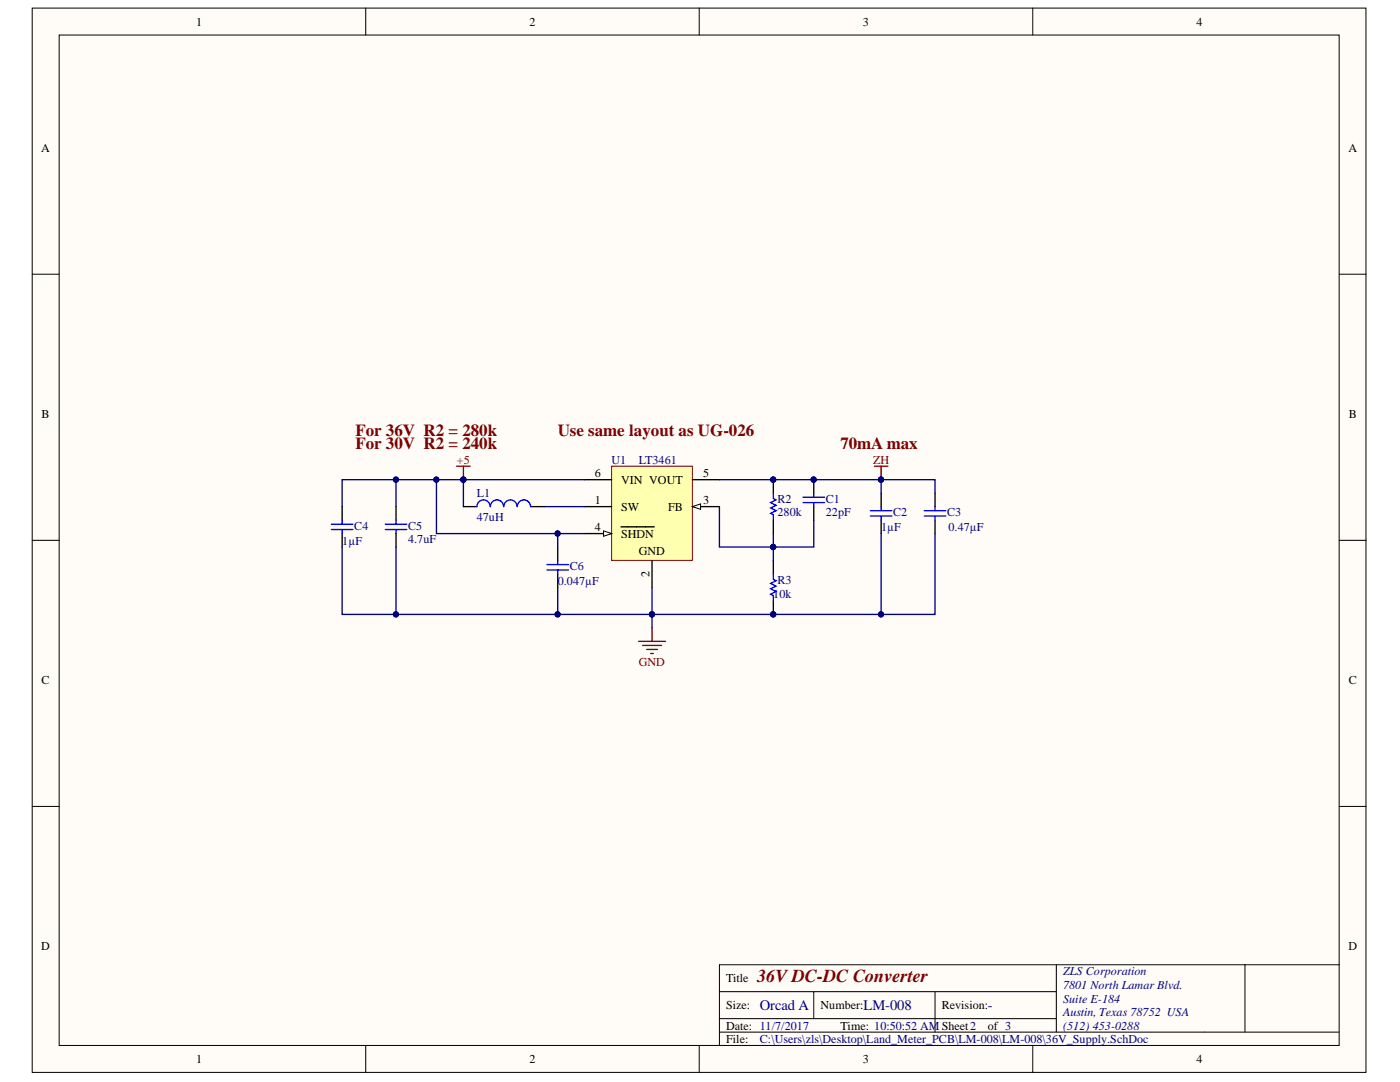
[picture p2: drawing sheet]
<svg xmlns="http://www.w3.org/2000/svg" width="279mm" height="216mm" viewBox="0 0 279 216" stroke-linecap="round" stroke-linejoin="round" font-family="sans-serif">
<g fill="#fffcf8" stroke="#000" stroke-width=".2">
<path d="M6.4 1.6h266.2v212.4h-266.2z"/>
<path d="M11.8 7h255.5v201.6h-255.5z"/>
</g>
<g fill="none" stroke="#000" stroke-width=".2">
<path d="M73 1.6v5.4M139.5 1.6v5.4M206.1 1.6v5.4M6.4 54.7h5.4M267.3 54.7h5.4M6.4 107.8h5.4M267.3 107.8h5.4M6.4 160.9h5.4M267.3 160.9h5.4M143.6 197.9h67.2M162.4 197.9v5.4M186.6 197.9v8"/>
<path d="M210.8 192.5v13.4M248.5 192.5h-104.9v16.1M267.3 192.5h-18.8v13.4M73 208.6v5.4M139.5 208.6v5.4M143.6 205.9h123.7M143.6 203.3h67.2M206.1 208.6v5.4"/>
</g>
<path d="M122.1 93h16.1v18.8h-16.1z" fill="#ffffb0" stroke="#800000" stroke-width=".2"/>
<path d="M116.7 101.1h5.4M130.1 111.8v5.4M138.2 101.1h5.4" fill="none" stroke="#000" stroke-width=".27"/>
<path d="M138.2 101.1l1.6-.5v1z" fill="#fffcf8"/>
<path d="M138.2 101.1l1.6-.5v1z" fill="none" stroke="#000" stroke-width=".2"/>
<path d="M116.7 106.5h5.4" fill="none" stroke="#000" stroke-width=".27"/>
<path d="M120.5 105.9l1.6 .6-1.6 .5z" fill="#fffcf8"/>
<path d="M120.5 105.9l1.6 .6-1.6 .5z" fill="none" stroke="#000" stroke-width=".2"/>
<g fill="none" stroke="#000" stroke-width=".27">
<path d="M116.7 95.7h5.4M138.2 95.7h5.4M154.3 95.7v2.7M162.4 95.7v2.7M175.8 98.4v2.7M186.6 98.4v2.7M68.3 101.1v2.7M68.3 106.5v2.7M79 101.1v2.7M79 106.5v2.7M92.5 101.1h2.7M105.9 101.1h2.7"/>
<path d="M111.3 109.2v2.6M111.3 114.5v2.7M123.9 105.1h6.7M154.3 103.8v2.7M154.3 111.8v2.7M154.3 119.9v2.7M162.4 101.1v2.7M175.8 103.8v2.7M186.6 103.8v2.7"/>
</g>
<path d="M91.1 93h2.7M92.5 93v2.7M174.5 93h2.7M175.8 93v2.7M127.4 128h5.4M128.3 128.8h3.7M129.1 129.6h2.1M129.9 130.4h.5M130.1 125.3v2.7" fill="none" stroke="#800000" stroke-width=".27"/>
<g fill="#000080" stroke="#000080" stroke-width=".2">
<circle cx="92.5" cy="95.7" r=".52"/>
<circle cx="175.8" cy="95.7" r=".52"/>
<circle cx="154.3" cy="95.7" r=".52"/>
<circle cx="154.3" cy="122.6" r=".52"/>
<circle cx="79" cy="95.7" r=".52"/>
<circle cx="130.1" cy="122.6" r=".52"/>
<circle cx="111.3" cy="106.5" r=".52"/>
<circle cx="79" cy="122.6" r=".52"/>
<circle cx="111.3" cy="122.6" r=".52"/>
<circle cx="162.4" cy="95.7" r=".52"/>
<circle cx="154.3" cy="109.1" r=".52"/>
<circle cx="175.8" cy="122.6" r=".52"/>
<circle cx="87.1" cy="95.7" r=".52"/>
</g>
<g fill="none" stroke="#00f" stroke-width=".27">
<path d="M154.3 98.4v1.1l.6 .2-1.1 .6 1.1 .5-1.1 .6 1.1 .5-1.1 .5 .5 .3v1.1M160.3 99.2h4.3M162.4 98.4v.8M66.1 104.6h4.3M66.1 105.7h4.3M68.3 103.8v.8M68.3 105.7v.8M76.9 104.6h4.3M76.9 105.7h4.3M79 103.8v.8M79 105.7v.8M97.8 101.1a1.32 1.32 0 0 0-1.3-1.4 1.32 1.32 0 0 0-1.3 1.4"/>
<path d="M100.5 101.1a1.32 1.32 0 0 0-1.3-1.4 1.32 1.32 0 0 0-1.3 1.4M103.2 101.1a1.32 1.32 0 0 0-1.3-1.4 1.32 1.32 0 0 0-1.3 1.4M105.9 101.1a1.32 1.32 0 0 0-1.3-1.4 1.32 1.32 0 0 0-1.4 1.4M109.2 112.7h4.3M109.2 113.7h4.3M111.3 111.8v.9M111.3 113.7v.8M154.3 114.5v1.1l.6 .3-1.1 .5 1.1 .6-1.1 .5 1.1 .5-1.1 .6 .5 .2v1.1M160.3 100.3h4.3M162.4 100.3v.8M173.7 101.9h4.3M173.7 103h4.3"/>
<path d="M175.8 101.1v.8M175.8 103v.8M184.5 101.9h4.3M184.5 103h4.3M186.6 101.1v.8M186.6 103v.8"/>
</g>
<g fill="none" stroke="#000080" stroke-width=".27">
<path d="M79 95.7v5.4M87.1 95.7v10.8h29.6M92.5 95.7h-24.2v5.4M116.7 95.7h-24.2v5.4M143.6 95.7h43v2.7M175.8 95.7v2.7M68.3 109.2v13.4h43M79 109.2v13.4M108.6 101.1h8.1M111.3 106.5v2.7M130.1 117.2v8.1M143.6 101.1v8.1h18.8v-5.4"/>
<path d="M154.3 106.5v5.3M175.8 106.5v16.1M186.6 106.5v16.1h-75.3v-5.4"/>
</g>
<text font-size="3.6" fill="#800000" x="151.1" y="196">36V DC-DC Converter</text>
<g font-size="3.4" fill="#800000">
<text x="71" y="86.9">For 36V R2 = 280k</text>
<text x="71" y="89.6">For 30V R2 = 240k</text>
<text x="111.3" y="86.9">Use same layout as UG-026</text>
<text x="167.8" y="89.6">70mA max</text>
</g>
<g font-size="2.9" fill="#000080">
<text x="151.7" y="201.5">Orcad A</text>
<text x="172.3" y="201.5">LM-008</text>
<text x="197.1" y="201.5">-</text>
</g>
<g font-size="2.4">
<text x="39.1" y="5.1">1</text>
<text x="105.6" y="5.1">2</text>
<text x="172.2" y="5.1">3</text>
<text x="238.8" y="5.1">4</text>
<text x="8.2" y="30.3">A</text>
<text x="269.1" y="30.3">A</text>
<text x="8.3" y="83.4">B</text>
<text x="269.2" y="83.4">B</text>
<text x="118.7" y="95.2">6</text>
<text x="140.4" y="95.2">5</text>
<text x="118.7" y="100.6">1</text>
<text x="124" y="101.9">SW</text>
<text x="124" y="96.5">VIN VOUT</text>
<text x="133.3" y="101.9">FB</text>
<text x="140.4" y="100.6">3</text>
<text x="118.7" y="105.9">4</text>
<text x="124" y="107.3">SHDN</text>
<text x="127.5" y="110.8">GND</text>
<text x="129.6" y="115.2" transform="rotate(-90 129.6 115.2)">2</text>
<text x="8.3" y="136.5">C</text>
<text x="269.2" y="136.5">C</text>
<text x="8.2" y="189.6">D</text>
<text x="269.1" y="189.6">D</text>
<text x="144.9" y="196">Title</text>
<text x="144.9" y="201.4">Size:</text>
<text x="163.7" y="201.4">Number:</text>
<text x="187.9" y="201.4">Revision:</text>
<text x="144.9" y="205.4">Date: 11/7/2017</text>
<text x="144.9" y="208.1">File:</text>
<text x="167.8" y="205.4">Time: 10:50:52 AMSheet2</text>
<text x="197.1" y="205.4">of 3</text>
<text x="39.1" y="212.2">1</text>
<text x="105.6" y="212.2">2</text>
<text x="172.2" y="212.2">3</text>
<text x="238.8" y="212.2">4</text>
</g>
<g font-size="2.4" fill="#800000">
<text x="91.2" y="92.5">+5</text>
<text x="174.2" y="92.5">ZH</text>
<text x="127.5" y="132.8">GND</text>
</g>
<g font-size="2.4" fill="#000080">
<text x="122" y="92.5">U1</text>
<text x="127.5" y="92.5">LT3461</text>
<text x="95.2" y="99.2">L1</text>
<text x="155.2" y="100.3">R2</text>
<text x="164.8" y="100.3">C1</text>
<text x="70.7" y="105.7">C4</text>
<text x="81.5" y="105.7">C5</text>
<text x="95.2" y="104">47uH</text>
<text x="155.2" y="103">280k</text>
<text x="164.8" y="103">22pF</text>
<text x="175.8" y="105.9">1µF</text>
<text x="178.3" y="103">C2</text>
<text x="189" y="103">C3</text>
<text x="189.3" y="105.9">0.47µF</text>
<text x="68.3" y="108.7">1µF</text>
<text x="81.5" y="108.4">4.7uF</text>
<text x="113.7" y="113.7">C6</text>
<text x="111.3" y="116.7">0.047µF</text>
<text x="154.3" y="119.4">10k</text>
<text x="155.2" y="116.4">R3</text>
<text x="212.2" y="194.6">ZLS Corporation</text>
<text x="212.2" y="197.4">7801 North Lamar Blvd.</text>
<text x="212.2" y="200.1">Suite E-184</text>
<text x="212.2" y="202.7">Austin, Texas 78752 USA</text>
<text x="151.7" y="208.1">C:\Users\zls\Desktop\Land_Meter_PCB\LM-008\LM-008\36V_Supply.SchDoc</text>
<text x="212.2" y="205.4">(512) 453-0288</text>
</g>
</svg>
